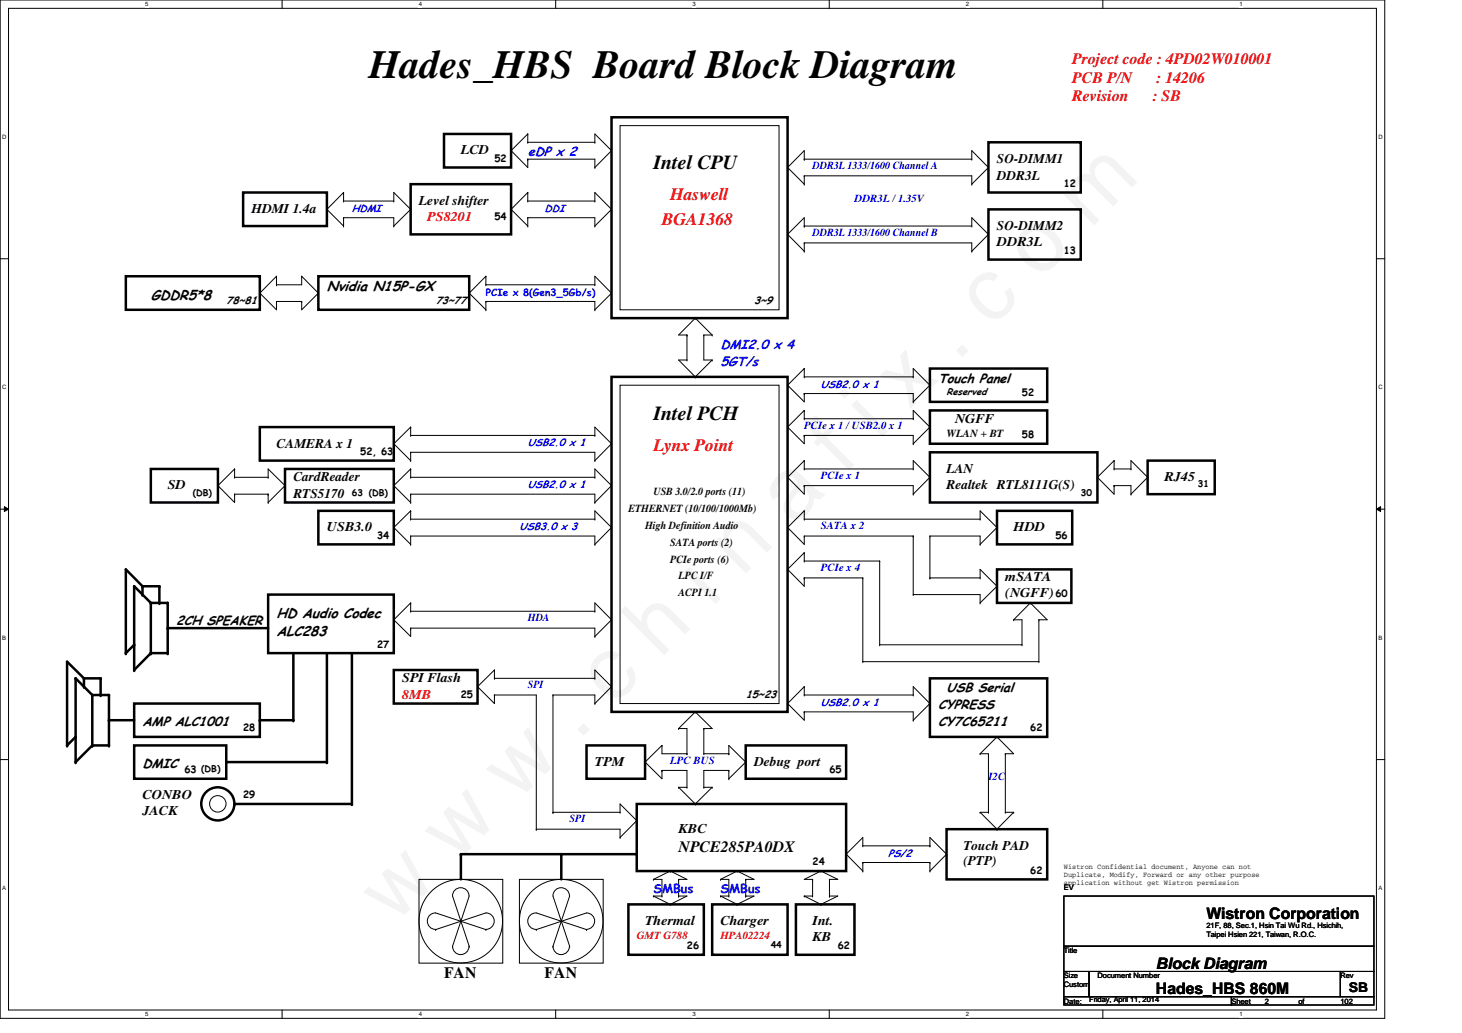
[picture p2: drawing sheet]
<svg xmlns="http://www.w3.org/2000/svg" width="297mm" height="210mm" viewBox="0 0 297 210" stroke-linecap="round" stroke-linejoin="round" font-family="sans-serif">
<path d="M0 0h281.3v206.9h-281.3zM1.7 1.7h278v203.5h-278z" fill="none" stroke="#000" stroke-width=".2"/>
<g fill="#fff">
<path d="M29.5 .2h.6v1.3h-.6z"/>
<path d="M29.5 205.4h.6v1.4h-.6z"/>
</g>
<path d="M57.3 0v1.7M57.3 205.2v1.7" fill="none" stroke="#000" stroke-width=".2"/>
<g fill="#fff">
<path d="M85.1 .2h.6v1.3h-.6z"/>
<path d="M85.1 205.4h.6v1.4h-.6z"/>
</g>
<path d="M112.9 0v1.7M112.9 205.2v1.7" fill="none" stroke="#000" stroke-width=".2"/>
<g fill="#fff">
<path d="M140.7 .2h.6v1.3h-.6z"/>
<path d="M140.7 205.4h.6v1.4h-.6z"/>
</g>
<path d="M168.5 0v1.7M168.5 205.2v1.7" fill="none" stroke="#000" stroke-width=".2"/>
<g fill="#fff">
<path d="M196.3 .2h.6v1.3h-.6z"/>
<path d="M196.3 205.4h.6v1.4h-.6z"/>
</g>
<path d="M224.1 0v1.7M224.1 205.2v1.7" fill="none" stroke="#000" stroke-width=".2"/>
<g fill="#fff">
<path d="M251.8 .2h.7v1.3h-.7z"/>
<path d="M251.8 205.4h.7v1.4h-.7z"/>
<path d="M.5 27.1h.8v1.4h-.8z"/>
<path d="M280.1 27.1h.8v1.4h-.8z"/>
<path d="M.5 78h.8v1.4h-.8z"/>
<path d="M280.1 78h.8v1.4h-.8z"/>
</g>
<path d="M0 52.6h1.7M279.7 52.6h1.6" fill="none" stroke="#000" stroke-width=".2"/>
<g fill="#fff">
<path d="M.5 128.9h.7v1.4h-.7z"/>
<path d="M280.1 128.9h.7v1.4h-.7z"/>
</g>
<path d="M0 103.5h1.7M.9 103l.8 .5-.8 .4zM279.7 103.5l.8-.5v.9zM279.7 103.5h1.6" fill="none" stroke="#000" stroke-width=".2"/>
<path d="M.9 103l.8 .5-.8 .4zM279.7 103.5l.8-.5v.9z" fill="#000"/>
<g fill="#fff">
<path d="M.5 179.8h.7v1.3h-.7z"/>
<path d="M280.1 179.8h.7v1.3h-.7z"/>
</g>
<g fill="none" stroke="#000" stroke-width=".2">
<path d="M69.8 39.1l-3.4 3.4M126 25.5h32.3v37.4h-32.3zM163.4 32.3h34M163.4 35.7h34M52.8 59.6h.1M52.8 59.6l3.4 3.3v-1.6M56.2 56.1h.1M56.2 57.9h.1M56.2 56.1v1.8M56.2 56.1l-3.4 3.5M61.3 56.1h.1M61.3 56.1v1.8h-5.1"/>
<path d="M61.3 56.1l3.4 3.5M64.7 59.6h.1M64.7 59.6l-3.4 3.3v-1.6M66.4 42.5h.1M66.4 42.5l3.4 3.4M163.4 45.9h34M163.4 49.4h34M56.2 61.3h.1M56.2 61.3h5.1M61.3 61.3h.1M126 78.3h32.3v64.7h-32.3zM44.3 98.7h.1"/>
<path d="M44.3 98.7l3.4 3.4v-1.7M47.7 95.3h.1M47.7 97h.1M47.7 95.3v1.7M47.7 95.3l-3.4 3.4M47.7 97h6.8M54.5 97h.1M54.5 97v-1.7l3.4 3.4M57.9 98.7h.1M57.9 98.7l-3.4 3.4M83.4 97h37.5M83.4 91.9h37.5"/>
<path d="M83.4 88.5h37.5M47.7 100.4h.1M47.7 100.4h6.8M54.5 102.1h.1M54.5 100.4h.1M54.5 100.4v1.7M83.4 100.4h37.5M83.4 105.5h37.5M83.4 108.9h37.5M163.4 105.5h35.7M83.4 127.6h37.5M83.4 124.2h37.5"/>
<path d="M175.3 134.5h35.8M178.7 131h28.9M0 154.3h1.7M279.7 154.3h1.6M85.1 178.7h17v17h-17zM105.5 178.7h17.1v17h-17.1zM216.2 182.1h62.9v10.2h-62.9zM216.2 192.3h62.9v5.1h-62.9zM216.2 197.4h5.1v5.1h-5.1zM221.3 197.4h51v5.1h-51zM272.3 197.4h6.8v5.1h-6.8zM216.2 202.5h34v1.7h-34z"/>
<path d="M250.2 202.5h28.9v1.7h-28.9z"/>
<circle cx="44.2" cy="163.3" r="1.68"/>
<circle cx="93.6" cy="187.2" r="8.5"/>
<circle cx="114" cy="187.2" r="8.5"/>
</g>
<g fill="none" stroke="#000" stroke-width=".51">
<path d="M49.4 39.1h17v6.8h-17zM124.2 23.8h35.8v40.8h-35.8zM25.6 56.1h27.2v6.8h-27.2zM64.7 56.1h30.6v6.8h-30.6zM124.2 76.6h35.8v68.1h-35.8zM30.6 95.3h13.7v6.8h-13.7zM52.8 86.8h27.2v6.8h-27.2zM57.9 95.3h22.1v6.8h-22.1zM188.9 91.9h34.1v10.2h-34.1zM233.2 93.6h13.6v6.8h-13.6zM29 119.1l-3.4-3.4v17l1.7-1.7M29 119.1h3.4v3.4"/>
<path d="M29 119.1v1.7M64.7 103.8h15.3v6.8h-15.3zM17.1 137.8l-3.5-3.3v17l1.8-1.8M17.1 137.8h3.3v3.4M17.1 137.8v1.7M30.6 122.5l-3.3-3.4v17l3.3-3.4M30.6 122.5v10.2M30.6 122.5h3.5v10.2h-3.5M34.1 127.6h20.4M54.5 120.8h25.5v11.9h-25.5zM59.6 132.7v13.6h-6.8M66.4 132.7v22.2h-20.4"/>
<path d="M71.5 132.7v30.7h-23.8M18.8 141.2l-3.4-3.4v17.1l3.4-3.4M18.8 141.2v10.3M18.8 141.2h3.3v10.3h-3.3M22.1 146.3h5.2M27.3 151.5h18.7v6.7h-18.7zM27.3 143h25.5v6.7h-25.5zM93.6 173.6h35.8M129.4 163.4h42.5v13.6h-42.5z"/>
<circle cx="44.3" cy="163.3" r="3.4"/>
</g>
<g fill="#000">
<circle cx="27.3" cy="119.1" r=".25"/>
<circle cx="29" cy="119.1" r=".25"/>
<circle cx="32.4" cy="119.1" r=".25"/>
<circle cx="15.4" cy="137.8" r=".25"/>
<circle cx="17.1" cy="139.5" r=".25"/>
<circle cx="17.1" cy="137.8" r=".25"/>
<circle cx="20.4" cy="137.8" r=".25"/>
<circle cx="25.6" cy="132.7" r=".25"/>
<circle cx="27.3" cy="131" r=".25"/>
<circle cx="27.3" cy="136.1" r=".25"/>
<circle cx="29" cy="120.8" r=".25"/>
<circle cx="30.6" cy="132.7" r=".25"/>
<circle cx="30.6" cy="122.5" r=".25"/>
<circle cx="32.4" cy="122.5" r=".25"/>
<circle cx="34.1" cy="127.6" r=".25"/>
<circle cx="34.1" cy="132.7" r=".25"/>
<circle cx="34.1" cy="122.5" r=".25"/>
<circle cx="13.6" cy="151.5" r=".25"/>
<circle cx="15.4" cy="154.9" r=".25"/>
<circle cx="15.4" cy="149.7" r=".25"/>
<circle cx="18.8" cy="151.5" r=".25"/>
<circle cx="18.8" cy="141.2" r=".25"/>
<circle cx="20.4" cy="141.2" r=".25"/>
<circle cx="22.1" cy="151.5" r=".25"/>
<circle cx="22.1" cy="146.3" r=".25"/>
<circle cx="22.1" cy="141.2" r=".25"/>
<circle cx="46" cy="154.9" r=".25"/>
<circle cx="52.8" cy="146.3" r=".25"/>
<circle cx="59.6" cy="146.3" r=".25"/>
<circle cx="66.4" cy="154.9" r=".25"/>
<circle cx="47.7" cy="163.4" r=".25"/>
</g>
<text font-size="17.6" x="80.1" y="188" transform="rotate(-45 80.1 188)">w w w . c h i n a f i x . c o m</text>
<text font-size="8.1" x="74.9" y="15.8">Hades_HBS Board Block Diagram</text>
<g font-size="4.1">
<text x="132.8" y="34.3">Intel CPU</text>
<text x="132.8" y="85.3">Intel PCH</text>
</g>
<g font-size="3.6" fill="#f00">
<text x="136.2" y="40.6">Haswell</text>
<text x="134.5" y="45.8">BGA1368</text>
<text x="132.8" y="91.7">Lynx Point</text>
</g>
<g font-size="3.2" fill="#f00">
<text x="217.8" y="13.1">Project code : 4PD02W010001</text>
<text x="217.8" y="16.8">PCB P/N</text>
<text x="234.9" y="16.8">: 14206</text>
<text x="217.8" y="20.4">Revision</text>
<text x="234.1" y="20.4">: SB</text>
</g>
<g font-size="3.2">
<text x="137.9" y="173.1">NPCE285PA0DX</text>
<text x="245.1" y="186.7">Wistron Corporation</text>
<text x="234.9" y="197">Block Diagram</text>
<text x="90.2" y="198.6">FAN</text>
<text x="110.7" y="198.6">FAN</text>
<text x="234.9" y="202.1">Hades_HBS 860M</text>
</g>
<g font-size="2.9">
<text x="66.4" y="59.1">Nvidia N15P-GX</text>
<text x="30.6" y="60.9">GDDR5*8</text>
<text x="56.2" y="125.5">HD Audio Codec</text>
<text x="56.2" y="129.3">ALC283</text>
</g>
<g font-size="2.7">
<text x="93.6" y="31.4">LCD</text>
<text x="202.6" y="33.1">SO-DIMM1</text>
<text x="85.1" y="41.6">Level shifter</text>
<text x="202.6" y="36.5">DDR3L</text>
<text x="51.1" y="43.3">HDMI 1.4a</text>
<text x="202.6" y="46.7">SO-DIMM2</text>
<text x="202.6" y="50.1">DDR3L</text>
<text x="190.6" y="77.7">Touch Panel</text>
<text x="194.1" y="85.9">NGFF</text>
<text x="56.2" y="90.9">CAMERA x 1</text>
<text x="34.1" y="99.4">SD</text>
<text x="59.6" y="97.7">CardReader</text>
<text x="59.6" y="101.1">RTS5170</text>
<text x="192.3" y="96.1">LAN</text>
<text x="192.3" y="99.4">Realtek RTL8111G(S)</text>
<text x="236.6" y="97.7">RJ45</text>
<text x="66.4" y="107.9">USB3.0</text>
<text x="205.9" y="107.9">HDD</text>
<text x="204.3" y="118.2">mSATA</text>
<text x="204.3" y="121.3">(NGFF)</text>
<text x="35.8" y="127">2CH SPEAKER</text>
<text x="81.7" y="138.6">SPI Flash</text>
<text x="192.3" y="140.7">USB Serial</text>
<text x="29" y="147.5">AMP ALC1001</text>
<text x="190.6" y="144.1">CYPRESS</text>
<text x="190.6" y="147.5">CY7C65211</text>
<text x="29" y="156">DMIC</text>
<text x="120.9" y="155.6">TPM</text>
<text x="153.2" y="155.6">Debug port</text>
<text x="29" y="162.4">CONBO</text>
<text x="29" y="165.6">JACK</text>
<text x="137.9" y="169.2">KBC</text>
<text x="195.7" y="172.6">Touch PAD</text>
<text x="195.7" y="175.8">(PTP)</text>
<text x="131.1" y="188">Thermal</text>
<text x="146.4" y="188">Charger</text>
<text x="165.1" y="188">Int.</text>
<text x="165.1" y="191.1">KB</text>
<text x="274" y="201.6">SB</text>
</g>
<g font-size="2.7" fill="#00f">
<text x="107.2" y="31.7">eDP x 2</text>
<text x="146.4" y="70.9">DMI2.0 x 4</text>
<text x="146.4" y="74.5">5GT/s</text>
</g>
<g font-size="2.7" fill="#f00">
<text x="86.8" y="45">PS8201</text>
<text x="81.7" y="142">8MB</text>
</g>
<g font-size="2.5" fill="#00f">
<text x="132.8" y="181.5">SMBus</text>
<text x="146.4" y="181.5">SMBus</text>
</g>
<g font-size="2.2" fill="#00f">
<text x="165.1" y="34.3">DDR3L 1333/1600 Channel A</text>
<text x="173.6" y="41.1">DDR3L / 1.35V</text>
<text x="165.1" y="47.9">DDR3L 1333/1600 Channel B</text>
<text x="163.4" y="87.1">PCIe x 1 / USB2.0 x 1</text>
<text x="166.8" y="97.3">PCIe x 1</text>
<text x="166.8" y="107.5">SATA x 2</text>
<text x="166.8" y="116">PCIe x 4</text>
<text x="107.2" y="126.2">HDA</text>
<text x="107.2" y="139.8">SPI</text>
<text x="136.2" y="155.2">LPC BUS</text>
<text x="200.8" y="158.5">I2C</text>
<text x="115.7" y="167">SPI</text>
</g>
<g font-size="2.2">
<text x="192.3" y="88.8">WLAN + BT</text>
<text x="132.8" y="100.7">USB 3.0/2.0 ports (11)</text>
<text x="127.7" y="104.1">ETHERNET (10/100/1000Mb)</text>
<text x="131.1" y="107.5">High Definition Audio</text>
<text x="136.2" y="110.9">SATA ports (2)</text>
<text x="136.2" y="114.3">PCIe ports (6)</text>
<text x="137.9" y="117.7">LPC I/F</text>
<text x="137.9" y="121.1">ACPI 1.1</text>
</g>
<g font-size="2.2" fill="#f00">
<text x="129.4" y="190.9">GMT G788</text>
<text x="146.4" y="190.9">HPA02224</text>
</g>
<g font-size="2.1" fill="#00f">
<text x="71.5" y="43.1">HDMI</text>
<text x="110.7" y="43.1">DDI</text>
<text x="166.8" y="78.8">USB2.0 x 1</text>
<text x="107.2" y="90.7">USB2.0 x 1</text>
<text x="107.2" y="99.2">USB2.0 x 1</text>
<text x="105.5" y="107.7">USB3.0 x 3</text>
<text x="166.8" y="143.5">USB2.0 x 1</text>
<text x="180.4" y="174.1">PS/2</text>
</g>
<g font-size="2.1">
<text x="46" y="61.8">78~81</text>
<text x="88.5" y="61.8">73~77</text>
<text x="153.2" y="61.8">3~9</text>
<text x="151.5" y="141.8">15~23</text>
</g>
<g font-size="2">
<text x="100.5" y="32.9">52</text>
<text x="216.2" y="38">12</text>
<text x="100.5" y="44.8">54</text>
<text x="216.2" y="51.6">13</text>
<text x="192.3" y="80.3">Reserved</text>
<text x="207.6" y="80.5">52</text>
<text x="207.6" y="89">58</text>
<text x="73.2" y="92.4">52, 63</text>
<text x="76.6" y="109.4">34</text>
<text x="214.5" y="109.4">56</text>
<text x="214.5" y="121.4">60</text>
<text x="76.6" y="131.6">27</text>
<text x="93.6" y="141.8">25</text>
<text x="49.4" y="148.6">28</text>
<text x="209.3" y="148.6">62</text>
<text x="37.5" y="157.1">63 (DB)</text>
<text x="168.5" y="157.1">65</text>
<text x="49.4" y="162.2">29</text>
<text x="165.1" y="175.8">24</text>
<text x="209.3" y="177.5">62</text>
<text x="139.6" y="192.8">26</text>
<text x="170.2" y="192.8">62</text>
</g>
<text font-size="2" fill="#00f" x="98.7" y="60.1">PCIe x 8(Gen3_5Gb/s)</text>
<g font-size="1.9">
<text x="39.2" y="100.7">(DB)</text>
<text x="71.5" y="100.7">63 (DB)</text>
<text x="219.6" y="100.7">30</text>
<text x="243.4" y="99">31</text>
<text x="156.6" y="192.6">44</text>
</g>
<g font-size="1.5">
<text x="216.2" y="176.5">Wistron Confidential document, Anyone can not</text>
<text x="216.2" y="178.1">Duplicate, Modify, Forward or any other purpose</text>
<text x="216.2" y="179.8">application without get Wistron permission</text>
<text x="216.2" y="180.9">EV</text>
<text x="245.1" y="188.6">21F, 88, Sec.1, Hsin Tai Wu Rd., Hsichih,</text>
<text x="245.1" y="190.4">Taipei Hsien 221, Taiwan, R.O.C.</text>
<text x="216.2" y="193.7">Title</text>
<text x="216.2" y="198.8">Size</text>
<text x="216.2" y="203.9">Date:</text>
<text x="216.2" y="200.5">Custom</text>
<text x="221.3" y="203.6">Friday, April 11, 2014</text>
<text x="223" y="198.8">Document Number</text>
<text x="250.2" y="203.9">Sheet</text>
<text x="257" y="203.9">2</text>
<text x="263.8" y="203.9">of</text>
<text x="272.3" y="198.8">Rev</text>
<text x="272.3" y="203.9">102</text>
</g>
<g font-size="1.2">
<text x="29.5" y="1.3">5</text>
<text x="85.1" y="1.3">4</text>
<text x="140.7" y="1.3">3</text>
<text x="196.3" y="1.3">2</text>
<text x="251.8" y="1.3">1</text>
<text x=".5" y="28.2">D</text>
<text x="280.1" y="28.2">D</text>
<text x=".5" y="79.1">C</text>
<text x="280.1" y="79.1">C</text>
<text x=".5" y="130">B</text>
<text x="280.1" y="130">B</text>
<text x=".5" y="180.9">A</text>
<text x="280.1" y="180.9">A</text>
<text x="29.5" y="206.5">5</text>
<text x="85.1" y="206.5">4</text>
<text x="140.7" y="206.5">3</text>
<text x="196.3" y="206.5">2</text>
<text x="251.8" y="206.5">1</text>
</g>
</svg>
